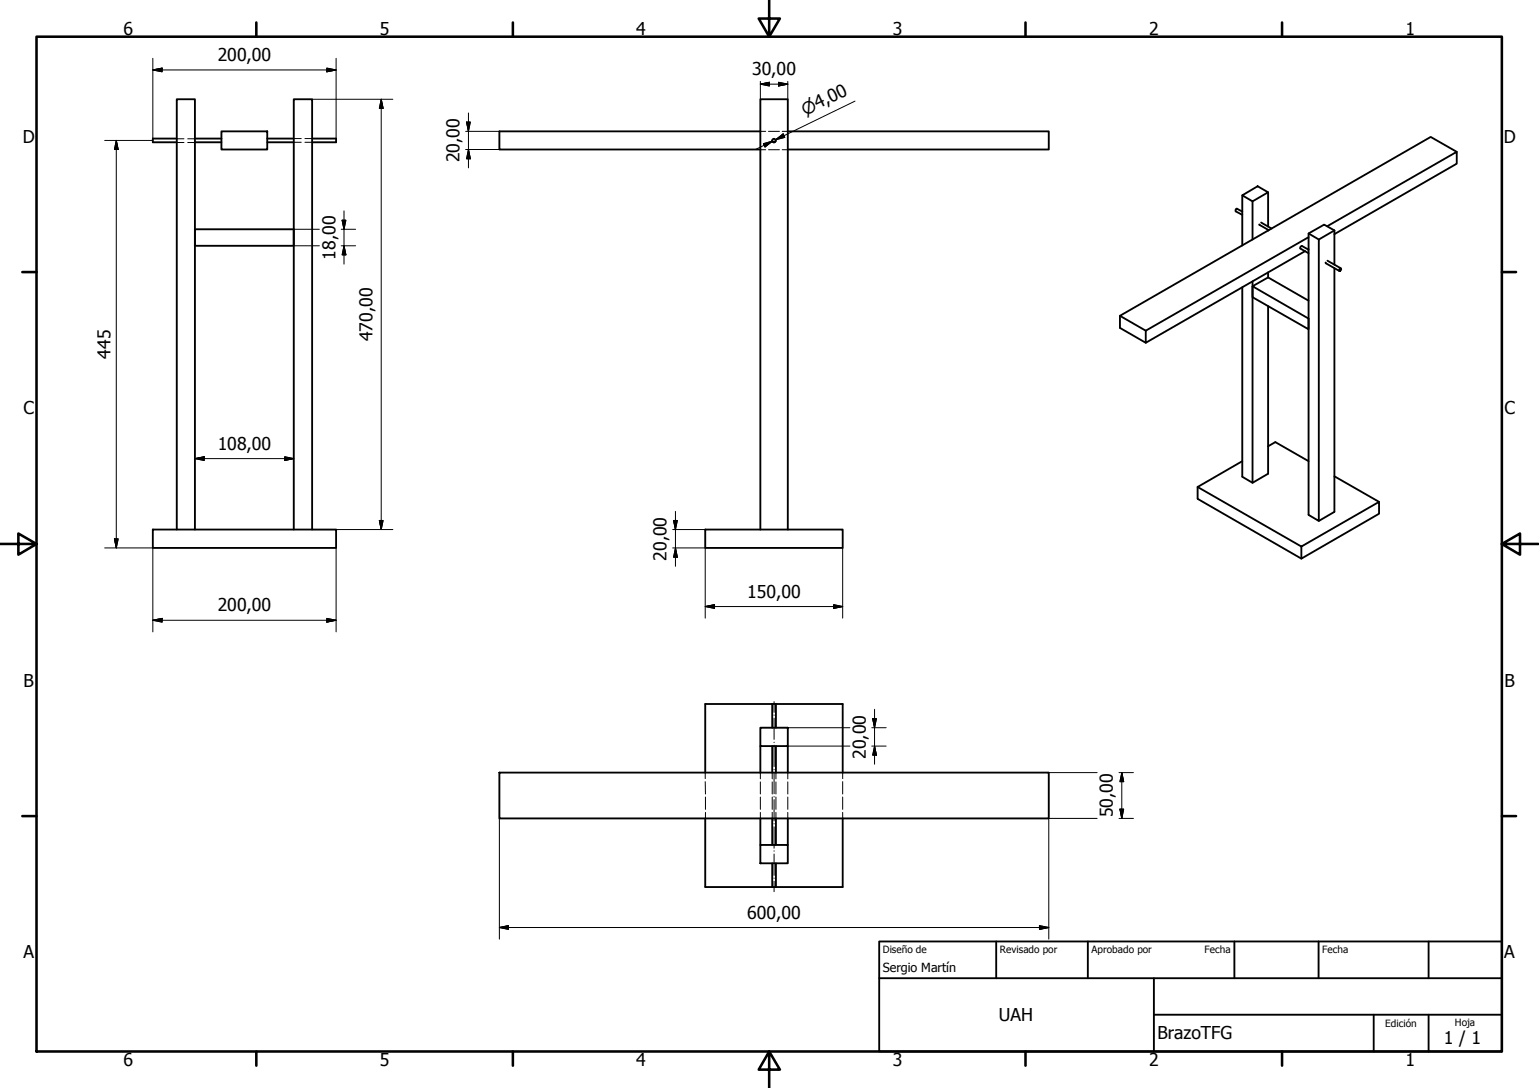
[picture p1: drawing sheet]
<svg xmlns="http://www.w3.org/2000/svg" width="420mm" height="297mm" viewBox="0 0 420 297" stroke-linecap="round" stroke-linejoin="round" font-family="sans-serif">
<!-- layer: Visible (ISO) -->
<g fill="none" stroke="#000" stroke-width=".51">
<path d="M48.3 37.8h-6.6v1h6.6M53.2 37.8h7.3M53.2 38.8h7.3M60.5 35.9h12.5v4.9h-12.5zM73 37.8h7.2M73 38.8h7.2M85.2 37.8h6.6v1h-6.6M207.6 35.9h-71.3v4.9h71.3M210.8 38.4a.48 .48 0 0 0 .5 .4 .48 .48 0 0 0 .5-.4M215.1 35.9h71.2v4.9h-71.2M339.2 53.3l4.1-2.5 2.9 1.7-4.3 2.5zM339.2 57.8l-1.4-.8a.44 .44 0 0 0-.4 .2 .44 .44 0 0 0 0 .5l1.8 1"/>
<path d="M339.2 53.3v13.7M341.9 55v10.4M346.2 52.5v9.3M397.7 41.5l-7.1-4.1-84.8 48.8 7 4.1M53.2 62.6h27v4.5h-27zM339.2 78.4v51.8l2.7 1.6 4.3-2.5v-45.7M341.9 78.2v2.9l15.4 8.8v-2.9l-15.4-8.8 4.3-2.5 11.1 6.4M341.9 76.8v55M343.8 61.3l.1 .2M343.9 61.4l2.5 1.5M344.3 60.8l2.9 1.6M346.2 62.8v.2"/>
<path d="M346.2 74.3v1.4M356.3 68.6l-43.5 25v-3.3M357.3 63.7l4.2-2.4 2.8 1.6-4.3 2.5v76.8l-2.7-1.6zM357.3 68.2l-1.8-1a.48 .48 0 0 0-.5 .7l2.3 1.2M357.3 63.7l2.7 1.7M357.3 68l-.2 .1M357.3 64.8l-44.5 25.5M361.9 71.7l.1 .2M361.9 71.9l3.7 2.1M362.3 61.8l35.4-20.3v3.2l-33.4 19.2M362.4 71.2l3.7 2.1M364.3 62.9v9.3"/>
<path d="M364.3 73.2v66.5l-4.3 2.5M365.7 73.5l.3-.2a.32 .32 0 0 1 .1 .4 .32 .32 0 0 1-.5 .1zM305.8 86.2v3.3l7 4.1M327 133v3.2l28.3 16.3M327 133l28.3 16.2M339.2 125.9l-12.2 7.1M346.2 121.8l2-1.1 9.1 5.2M364.3 130l12.2 7M41.7 144.6h50.1v5h-50.1zM48.3 144.6v-117.5h4.9v117.5M80.2 144.6v-117.5h5v117.5M192.5 144.6h37.6v5h-37.6z"/>
<path d="M207.6 144.6v-117.5h7.5v117.5M355.3 149.2l21.2-12.2v3.3l-21.2 12.2zM207.6 198.7h7.5v5h-7.5zM210.8 192.2v6.5M211.8 192.2v6.5M136.3 210.9h150v12.5h-150zM192.5 210.9v-18.7h37.6v18.7M207.6 203.7v7.2M210.8 203.7v7.2M211.8 203.7v7.2M215.1 203.7v7.2M192.5 223.4v18.8h37.6v-18.8"/>
<path d="M207.6 230.7h7.5v5h-7.5zM207.6 223.4v7.3M210.8 223.4v7.3M210.8 235.7v6.5M211.8 223.4v7.3M211.8 235.7v6.5M215.1 223.4v7.3"/>
<circle cx="211.3" cy="38.4" r=".48"/>
</g>
<!-- layer: Borde (ISO) -->
<g fill="none" stroke="#000" stroke-width=".7">
<path d="M10 10h400v277.1h-400zM70 6.1v3.9M140 6.1v3.9M210 0v10l-2.9-4.9h5.8l-2.9 4.9M280 6.1v3.9M350 6.1v3.9M6.1 74.3h3.9M410 74.3h3.9M0 148.5h10l-5-2.8v5.7l5-2.9M410 148.5l5 2.9v-5.7l-5 2.8h10M6.1 222.8h3.9M410 222.8h3.9"/>
<path d="M70 287.1v3.8M140 287.1v3.8M210 287.1l2.9 4.9h-5.8l2.9-4.9v9.9M280 287.1v3.8M350 287.1v3.8"/>
</g>
<path d="M240 257h170v30.1h-170zM272 257v10.1M297 257v10.1M337 257v10.1M360 257v10.1M390 257v10.1M240 267.1h170M315 277h95M315 267.1v20M375 277v10.1M390 277v10.1" fill="none" stroke="#000" stroke-width=".51"/>
<g fill="none" stroke="#000" stroke-width=".27">
<path d="M48.2 38.9h2M48.2 37.9h2M51.2 38.9h2.1M51.2 37.9h2.1M80.2 38.8h2M80.2 37.8h2M83.2 38.8h2M83.2 37.8h2M207.6 35.9h1.4M209.8 35.9h3M213.6 35.9h1.4M207.6 40.9h1.4"/>
<path d="M209.8 40.9h3M213.6 40.9h1.4M211.3 191.6v2.9M211.3 195.2v.1M211.3 196.1v5.8M192.5 210.9v1.7M192.5 213.4l.1 3.4M192.6 217.6v3.4M207.6 210.9v1.7M207.6 213.5v3.3M207.6 217.6v3.4M210.8 210.9v1.7"/>
<path d="M210.8 213.5v3.3M210.8 217.6v3.4M211.3 202.6v.1M211.3 203.4v5.9M211.3 210v.2M211.3 210.9v5.8M211.3 217.5v.1M211.3 218.3v5.8M211.8 210.9v1.7M211.8 213.5v3.3M211.8 217.6v3.4M215.1 210.9v1.7"/>
<path d="M215.1 213.5v3.3M215.1 217.6v3.4M230.1 210.9v1.7M230.1 213.4v3.4M230.1 217.6v3.4M192.6 221.8v1.6M207.6 221.8v1.6M210.8 221.8v1.6M211.3 224.8v.2M211.3 225.7v5.9M211.3 232.3v.1M211.3 233.2v5.8"/>
<path d="M211.3 239.7v.1M211.8 221.8v1.6M215.1 221.8v1.6M230.1 221.8v1.6M211.3 240.6v2.8"/>
</g>
<!-- layer: Cota (ISO) -->
<g fill="none" stroke="#000" stroke-width=".27">
<path d="M41.7 19.1l2.6-.5v1zM41.7 15.9v21.9M41.7 19.1h50.1M89.2 18.6l2.6 .5-2.6 .5zM91.8 15.9v21.9M28.6 38.3h13.1M31.7 38.3l.6 2.5h-1.1zM31.7 38.3v111.3M85.2 27.1h22.1M104.1 27.1l.5 2.5h-1zM104.1 27.1v117.5M127.1 35.9h9.2"/>
<path d="M127.4 33.3h1l-.5 2.6zM127.9 30.8v15M207.6 23l2.5-.5v1zM207.6 23h7.5M207.6 22.2v4.9M208.4 39.2l2.5-.7-2 1.6zM210.9 38.5l-4.5 2.3M211.8 38.1l2-1.5 .4 .9zM212.5 22.5l2.6 .5-2.6 .5zM215.1 22.2v4.9M233.4 27.6l-21.6 10.5 2.2-1.1M93.9 57.6v14.5"/>
<path d="M127.1 40.8h9.2M127.9 40.8l.5 2.6h-1zM80.2 67.1h7M80.2 62.6h7M93.2 67.1h3.9M93.2 62.6h3.9M93.4 60.1h1l-.5 2.5zM93.9 67.1l.5 2.5h-1zM53.2 125.2l2.6-.5v1zM53.2 125.2h27M77.7 124.7l2.5 .5-2.5 .5zM184.4 139.6v15"/>
<path d="M28.6 149.6h13.1v22.9M31.2 147.1h1.1l-.6 2.5zM85.2 144.6h22.1M91.8 149.6v22.9M103.6 142.1h1l-.5 2.5zM183.6 149.6h8.9v19.2M183.6 144.6h8.9M183.9 142.1h1l-.5 2.5zM184.4 149.6l.5 2.5h-1zM230.1 149.6v19.2M41.7 169.3l2.6-.5v1zM41.7 169.3h50.1"/>
<path d="M89.2 168.8l2.6 .5-2.6 .5zM192.5 165.6l2.6-.5v1zM192.5 165.6h37.6M227.6 165.1l2.5 .5-2.5 .5zM215.1 198.7h16.9M238 198.7h3.9M238.3 196.2h1l-.5 2.5zM238.8 193.7v14.9M215.1 203.7h16.9M238 203.7h3.9M238.8 203.7l.5 2.5h-1zM286.3 210.9h13.2"/>
<path d="M305.5 210.9h3.9M306.3 210.9l.5 2.5h-1zM306.3 210.9v12.5M136.3 223.4v33M299.5 223.4h-13.2v33M305.5 223.4h3.9M305.8 220.9h1l-.5 2.5zM136.3 253.2l2.5-.5v1zM136.3 253.2h150M283.8 252.7l2.5 .5-2.5 .5z"/>
</g>
<g fill="#000" stroke="#000" stroke-width=".27">
<path d="M41.7 19.1l2.6-.5zM41.7 19.1l2.6-.5v1zM89.2 19.6l2.6-.5zM89.2 18.6l2.6 .5-2.6 .5zM104.1 27.1l.5 2.5zM104.1 27.1l.5 2.5h-1zM127.4 33.3l.5 2.6zM127.4 33.3h1l-.5 2.6zM207.6 23l2.5-.5zM207.6 23l2.5-.5v1zM212.5 23.5l2.6-.5zM212.5 22.5l2.6 .5-2.6 .5z"/>
<path d="M211.8 38.1l2-1.5zM211.8 38.1l2-1.5 .4 .9zM31.7 38.3l.6 2.5zM31.7 38.3l.6 2.5h-1.1zM127.9 40.8l.5 2.6zM127.9 40.8l.5 2.6h-1zM208.9 40.1l2-1.6zM208.4 39.2l2.5-.7-2 1.6zM93.4 60.1l.5 2.5zM93.4 60.1h1l-.5 2.5zM93.9 67.1l.5 2.5zM93.9 67.1l.5 2.5h-1z"/>
<path d="M53.2 125.2l2.6-.5zM53.2 125.2l2.6-.5v1zM77.7 125.7l2.5-.5zM77.7 124.7l2.5 .5-2.5 .5zM31.2 147.1l.5 2.5zM31.2 147.1h1.1l-.6 2.5zM103.6 142.1l.5 2.5zM103.6 142.1h1l-.5 2.5zM183.9 142.1l.5 2.5zM183.9 142.1h1l-.5 2.5zM184.4 149.6l.5 2.5zM184.4 149.6l.5 2.5h-1z"/>
<path d="M41.7 169.3l2.6-.5zM41.7 169.3l2.6-.5v1zM89.2 169.8l2.6-.5zM89.2 168.8l2.6 .5-2.6 .5zM192.5 165.6l2.6-.5zM192.5 165.6l2.6-.5v1zM227.6 166.1l2.5-.5zM227.6 165.1l2.5 .5-2.5 .5zM238.3 196.2l.5 2.5zM238.3 196.2h1l-.5 2.5zM238.8 203.7l.5 2.5zM238.8 203.7l.5 2.5h-1z"/>
<path d="M306.3 210.9l.5 2.5zM306.3 210.9l.5 2.5h-1zM305.8 220.9l.5 2.5zM305.8 220.9h1l-.5 2.5zM136.3 253.2l2.5-.5zM136.3 253.2l2.5-.5v1zM283.8 253.7l2.5-.5zM283.8 252.7l2.5 .5-2.5 .5z"/>
</g>
<g font-size="4.8">
<text x="33.7" y="9.6">6</text>
<text x="103.7" y="9.6">5</text>
<text x="173.7" y="9.6">4</text>
<text x="243.7" y="9.6">3</text>
<text x="313.7" y="9.6">2</text>
<text x="383.7" y="9.6">1</text>
<text x="59.4" y="16.7">200,00</text>
<text x="205.4" y="20.6">30,00</text>
<text x="6.2" y="38.9">D</text>
<text x="410.5" y="38.9">D</text>
<text x="125.5" y="44.3" transform="rotate(-90 125.5 44.3)">20,00</text>
<text x="91.6" y="70.9" transform="rotate(-90 91.6 70.9)">18,00</text>
<text x="101.7" y="93.1" transform="rotate(-90 101.7 93.1)">470,00</text>
<text x="30.2" y="97.9" transform="rotate(-90 30.2 97.9)">445</text>
<text x="6.4" y="113.1">C</text>
<text x="410.7" y="113.1">C</text>
<text x="59.4" y="122.8">108,00</text>
<text x="182" y="153.1" transform="rotate(-90 182 153.1)">20,00</text>
<text x="59.4" y="166.9">200,00</text>
<text x="204" y="163.2">150,00</text>
<text x="6.4" y="187.4">B</text>
<text x="410.7" y="187.4">B</text>
<text x="236.3" y="207.2" transform="rotate(-90 236.3 207.2)">20,00</text>
<text x="303.8" y="223.2" transform="rotate(-90 303.8 223.2)">50,00</text>
<text x="204" y="250.8">600,00</text>
<text x="6.4" y="261.7">A</text>
<text x="410.7" y="261.7">A</text>
<text x="272.7" y="278.8">UAH</text>
<text x="316" y="283.8">BrazoTFG</text>
<text x="394.2" y="285">1 / 1</text>
<text x="33.7" y="290.9">6</text>
<text x="103.7" y="290.9">5</text>
<text x="173.7" y="290.9">4</text>
<text x="243.7" y="290.9">3</text>
<text x="313.7" y="290.9">2</text>
<text x="383.7" y="290.9">1</text>
</g>
<text font-size="4.6" x="219.8" y="31.6" transform="rotate(-26 219.8 31.6)">⌀4,00</text>
<text font-size="3.4" x="241" y="265.4">Sergio Martín</text>
<g font-size="2.7">
<text x="241" y="260.2">Diseño de</text>
<text x="273" y="260.1">Revisado por</text>
<text x="298" y="260.1">Aprobado por</text>
<text x="328.9" y="260.1">Fecha</text>
<text x="361" y="260.1">Fecha</text>
<text x="378.2" y="280.3">Edición</text>
<text x="397.2" y="280">Hoja</text>
</g>
</svg>
